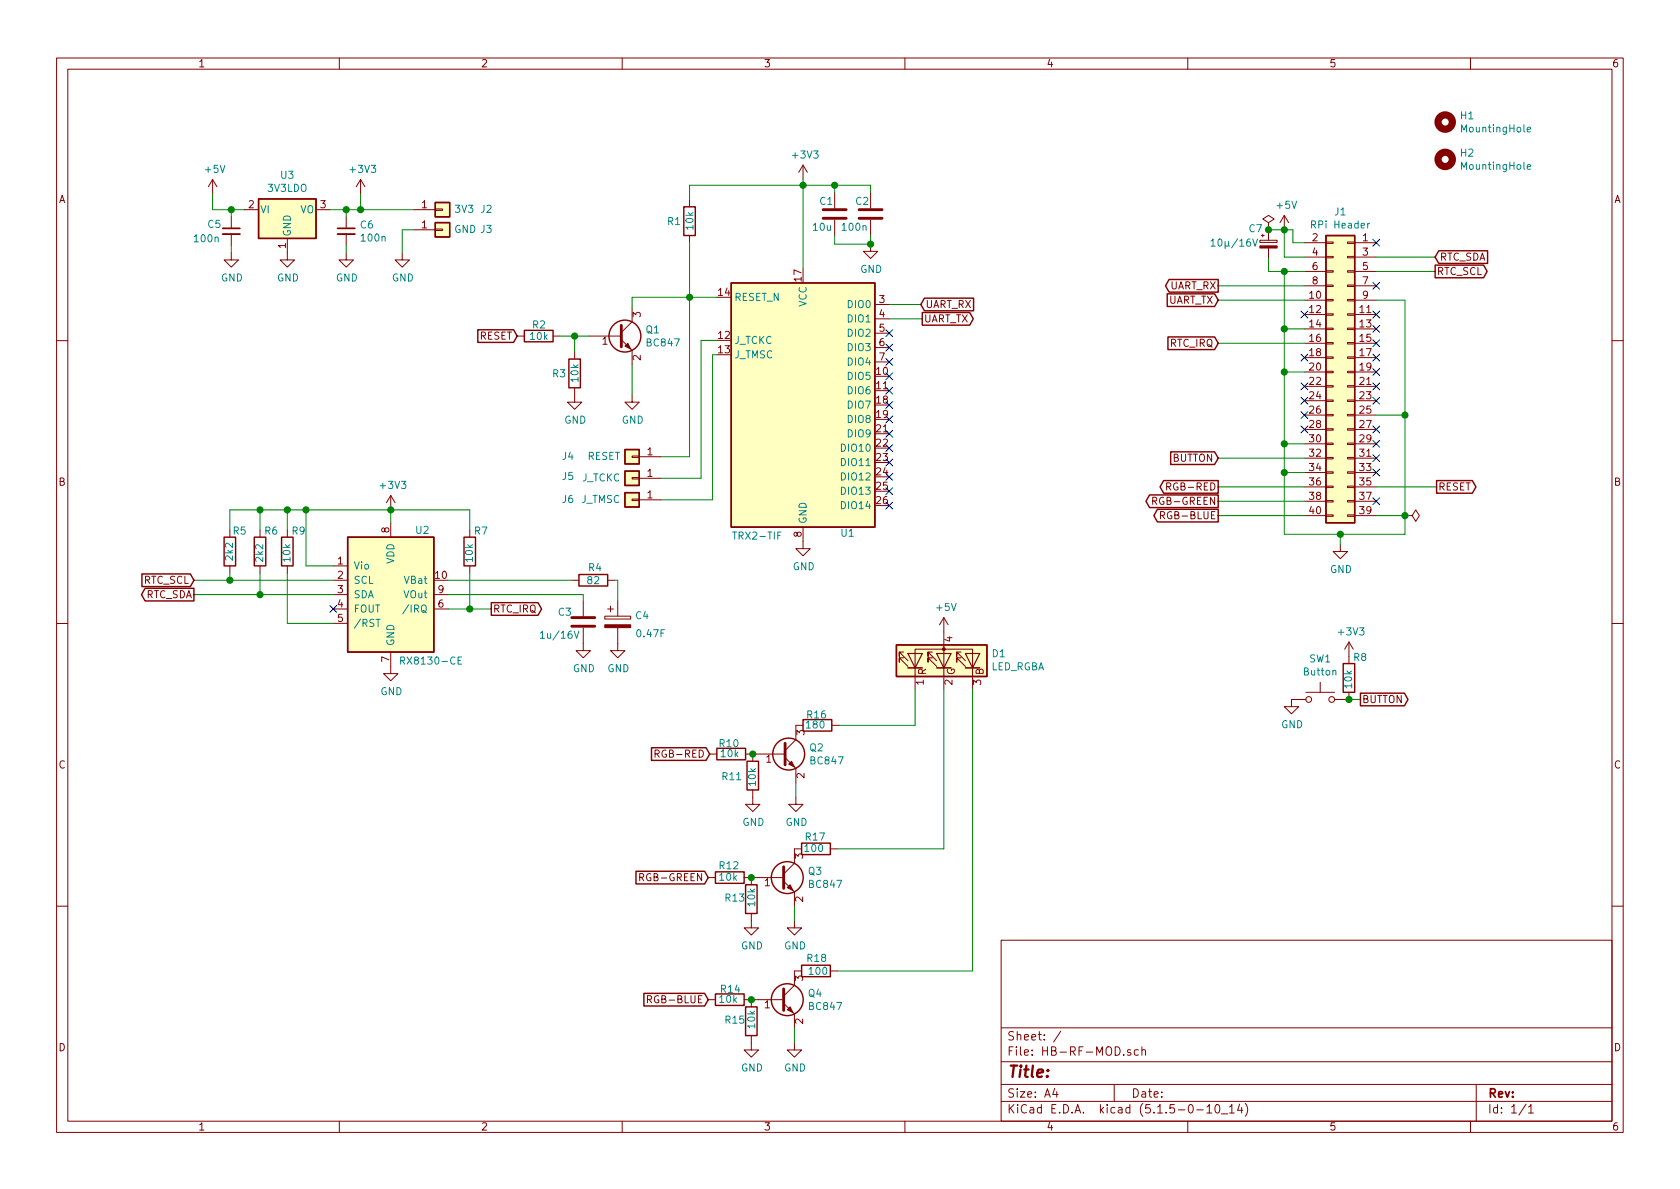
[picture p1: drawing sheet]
EESchema Schematic File Version 4
EELAYER 30 0
EELAYER END
$Descr A4 11693 8268
encoding utf-8
Sheet 1 1
Title ""
Date ""
Rev ""
Comp ""
Comment1 ""
Comment2 ""
Comment3 ""
Comment4 ""
$EndDescr
NoConn ~ 6190 2310
NoConn ~ 6190 2410
NoConn ~ 6190 2510
NoConn ~ 6190 2610
NoConn ~ 6190 2710
NoConn ~ 6190 2810
NoConn ~ 6190 2910
NoConn ~ 6190 3010
NoConn ~ 6190 3110
NoConn ~ 6190 3210
NoConn ~ 6190 3310
NoConn ~ 6190 3410
NoConn ~ 6190 3510
$Comp
L power:GND #PWR0101
U 1 1
P 5590 3760
F 0 "#PWR0101" H 5590 3510 50  0001 C CNN
F 1 "GND" H 5595 3587 50  0000 C CNN
F 2 "" H 5590 3760 50  0001 C CNN
F 3 "" H 5590 3760 50  0001 C CNN
	1    5590 3760
	1    0    0    -1  
$EndComp
$Comp
L power:+3V3 #PWR0102
U 1 1
P 5590 1240
F 0 "#PWR0102" H 5590 1090 50  0001 C CNN
F 1 "+3V3" H 5605 1413 50  0000 C CNN
F 2 "" H 5590 1240 50  0001 C CNN
F 3 "" H 5590 1240 50  0001 C CNN
	1    5590 1240
	1    0    0    -1  
$EndComp
Text GLabel 6410 2110 2    50   Input ~ 0
UART_RX
Wire Wire Line
	6190 2110 6410 2110
Text GLabel 6420 2210 2    50   Output ~ 0
UART_TX
Wire Wire Line
	6190 2210 6420 2210
$Comp
L Device:R R1
U 1 1
P 4800 1530
F 0 "R1" H 4640 1530 50  0000 L CNN
F 1 "10k" V 4800 1460 50  0000 L CNN
F 2 "Resistor_SMD:R_0805_2012Metric_Pad1.15x1.40mm_HandSolder" V 4730 1530 50  0001 C CNN
F 3 "~" H 4800 1530 50  0001 C CNN
	1    4800 1530
	1    0    0    -1  
$EndComp
$Comp
L Device:C C1
U 1 1
P 5810 1480
F 0 "C1" H 5700 1570 50  0000 L CNN
F 1 "10u" H 5650 1390 50  0000 L CNN
F 2 "Capacitor_SMD:C_0805_2012Metric_Pad1.15x1.40mm_HandSolder" H 5848 1330 50  0001 C CNN
F 3 "~" H 5810 1480 50  0001 C CNN
	1    5810 1480
	1    0    0    -1  
$EndComp
$Comp
L Device:C C2
U 1 1
P 6060 1480
F 0 "C2" H 5950 1570 50  0000 L CNN
F 1 "100n" H 5850 1390 50  0000 L CNN
F 2 "Capacitor_SMD:C_0805_2012Metric_Pad1.15x1.40mm_HandSolder" H 6098 1330 50  0001 C CNN
F 3 "~" H 6060 1480 50  0001 C CNN
	1    6060 1480
	1    0    0    -1  
$EndComp
Wire Wire Line
	5590 1240 5590 1280
Wire Wire Line
	5810 1330 5810 1280
Wire Wire Line
	5810 1280 5590 1280
Connection ~ 5590 1280
Wire Wire Line
	5590 1280 5590 1860
Wire Wire Line
	6060 1330 6060 1280
Wire Wire Line
	6060 1280 5810 1280
Connection ~ 5810 1280
Wire Wire Line
	5810 1630 5810 1690
Wire Wire Line
	5810 1690 6060 1690
Wire Wire Line
	6060 1690 6060 1630
Connection ~ 6060 1690
$Comp
L power:GND #PWR0104
U 1 1
P 6060 1690
F 0 "#PWR0104" H 6060 1440 50  0001 C CNN
F 1 "GND" H 6065 1517 50  0000 C CNN
F 2 "" H 6060 1690 50  0001 C CNN
F 3 "" H 6060 1690 50  0001 C CNN
	1    6060 1690
	1    0    0    -1  
$EndComp
$Comp
L Connector_Generic:Conn_02x20_Odd_Even J1
U 1 1
P 9380 2580
F 0 "J1" H 9430 3697 50  0000 C CNN
F 1 "RPi Header" H 9430 3606 50  0000 C CNN
F 2 "Connector_PinSocket_2.54mm:PinSocket_2x20_P2.54mm_Vertical" H 9380 2580 50  0001 C CNN
F 3 "~" H 9380 2580 50  0001 C CNN
	1    9380 2580
	-1   0    0    -1  
$EndComp
$Comp
L Device:R R4
U 1 1
P 4130 4030
F 0 "R4" V 4040 3990 50  0000 L CNN
F 1 "82" V 4130 3980 50  0000 L CNN
F 2 "Resistor_SMD:R_0805_2012Metric_Pad1.15x1.40mm_HandSolder" V 4060 4030 50  0001 C CNN
F 3 "~" H 4130 4030 50  0001 C CNN
	1    4130 4030
	0    1    1    0   
$EndComp
Wire Wire Line
	4280 4030 4300 4030
$Comp
L power:GND #PWR03
U 1 1
P 2720 4630
F 0 "#PWR03" H 2720 4380 50  0001 C CNN
F 1 "GND" H 2725 4457 50  0000 C CNN
F 2 "" H 2720 4630 50  0001 C CNN
F 3 "" H 2720 4630 50  0001 C CNN
	1    2720 4630
	1    0    0    -1  
$EndComp
Wire Wire Line
	4800 1680 4800 2060
Connection ~ 4800 2060
Wire Wire Line
	4800 2060 4990 2060
$Comp
L Transistor_BJT:BC847 Q1
U 1 1
P 4300 2330
F 0 "Q1" H 4491 2376 50  0000 L CNN
F 1 "BC847" H 4491 2285 50  0000 L CNN
F 2 "Package_TO_SOT_SMD:SOT-23" H 4500 2255 50  0001 L CIN
F 3 "http://www.infineon.com/dgdl/Infineon-BC847SERIES_BC848SERIES_BC849SERIES_BC850SERIES-DS-v01_01-en.pdf?fileId=db3a304314dca389011541d4630a1657" H 4300 2330 50  0001 L CNN
	1    4300 2330
	1    0    0    -1  
$EndComp
Wire Wire Line
	4400 2130 4400 2060
Wire Wire Line
	4400 2060 4800 2060
$Comp
L power:GND #PWR02
U 1 1
P 4400 2740
F 0 "#PWR02" H 4400 2490 50  0001 C CNN
F 1 "GND" H 4405 2567 50  0000 C CNN
F 2 "" H 4400 2740 50  0001 C CNN
F 3 "" H 4400 2740 50  0001 C CNN
	1    4400 2740
	1    0    0    -1  
$EndComp
Wire Wire Line
	4400 2530 4400 2740
$Comp
L Device:R R3
U 1 1
P 4000 2590
F 0 "R3" H 3840 2590 50  0000 L CNN
F 1 "10k" V 4000 2520 50  0000 L CNN
F 2 "Resistor_SMD:R_0805_2012Metric_Pad1.15x1.40mm_HandSolder" V 3930 2590 50  0001 C CNN
F 3 "~" H 4000 2590 50  0001 C CNN
	1    4000 2590
	1    0    0    -1  
$EndComp
$Comp
L power:GND #PWR01
U 1 1
P 4000 2740
F 0 "#PWR01" H 4000 2490 50  0001 C CNN
F 1 "GND" H 4005 2567 50  0000 C CNN
F 2 "" H 4000 2740 50  0001 C CNN
F 3 "" H 4000 2740 50  0001 C CNN
	1    4000 2740
	1    0    0    -1  
$EndComp
$Comp
L Device:R R2
U 1 1
P 3750 2330
F 0 "R2" V 3670 2280 50  0000 L CNN
F 1 "10k" V 3750 2260 50  0000 L CNN
F 2 "Resistor_SMD:R_0805_2012Metric_Pad1.15x1.40mm_HandSolder" V 3680 2330 50  0001 C CNN
F 3 "~" H 3750 2330 50  0001 C CNN
	1    3750 2330
	0    1    1    0   
$EndComp
Wire Wire Line
	3900 2330 4000 2330
Wire Wire Line
	4000 2440 4000 2330
Connection ~ 4000 2330
Wire Wire Line
	4000 2330 4100 2330
$Comp
L Mechanical:MountingHole H1
U 1 1
P 10060 840
F 0 "H1" H 10160 886 50  0000 L CNN
F 1 "MountingHole" H 10160 795 50  0000 L CNN
F 2 "MountingHole:MountingHole_2.7mm_M2.5_DIN965" H 10060 840 50  0001 C CNN
F 3 "~" H 10060 840 50  0001 C CNN
	1    10060 840 
	1    0    0    -1  
$EndComp
$Comp
L Mechanical:MountingHole H2
U 1 1
P 10060 1100
F 0 "H2" H 10160 1146 50  0000 L CNN
F 1 "MountingHole" H 10160 1055 50  0000 L CNN
F 2 "MountingHole:MountingHole_2.7mm_M2.5_DIN965" H 10060 1100 50  0001 C CNN
F 3 "~" H 10060 1100 50  0001 C CNN
	1    10060 1100
	1    0    0    -1  
$EndComp
$Comp
L Regulator_Linear:MCP1703A-3302_SOT89 U3
U 1 1
P 2000 1450
F 0 "U3" H 2000 1692 50  0000 C CNN
F 1 "3V3LDO" H 2000 1601 50  0000 C CNN
F 2 "Package_TO_SOT_SMD:SOT-89-3" H 2000 1650 50  0001 C CNN
F 3 "http://ww1.microchip.com/downloads/en/DeviceDoc/20005122B.pdf" H 2000 1400 50  0001 C CNN
	1    2000 1450
	1    0    0    -1  
$EndComp
$Comp
L power:+5V #PWR015
U 1 1
P 8940 1590
F 0 "#PWR015" H 8940 1440 50  0001 C CNN
F 1 "+5V" H 8955 1763 50  0000 C CNN
F 2 "" H 8940 1590 50  0001 C CNN
F 3 "" H 8940 1590 50  0001 C CNN
	1    8940 1590
	1    0    0    -1  
$EndComp
Wire Wire Line
	8940 1780 9080 1780
$Comp
L power:+5V #PWR06
U 1 1
P 1480 1340
F 0 "#PWR06" H 1480 1190 50  0001 C CNN
F 1 "+5V" H 1495 1513 50  0000 C CNN
F 2 "" H 1480 1340 50  0001 C CNN
F 3 "" H 1480 1340 50  0001 C CNN
	1    1480 1340
	1    0    0    -1  
$EndComp
$Comp
L power:GND #PWR08
U 1 1
P 2000 1750
F 0 "#PWR08" H 2000 1500 50  0001 C CNN
F 1 "GND" H 2005 1577 50  0000 C CNN
F 2 "" H 2000 1750 50  0001 C CNN
F 3 "" H 2000 1750 50  0001 C CNN
	1    2000 1750
	1    0    0    -1  
$EndComp
$Comp
L power:+3V3 #PWR011
U 1 1
P 2510 1340
F 0 "#PWR011" H 2510 1190 50  0001 C CNN
F 1 "+3V3" H 2525 1513 50  0000 C CNN
F 2 "" H 2510 1340 50  0001 C CNN
F 3 "" H 2510 1340 50  0001 C CNN
	1    2510 1340
	1    0    0    -1  
$EndComp
Wire Wire Line
	2300 1450 2410 1450
Wire Wire Line
	2510 1450 2510 1340
Wire Wire Line
	1480 1340 1480 1450
$Comp
L Device:C_Small C6
U 1 1
P 2410 1600
F 0 "C6" H 2502 1646 50  0000 L CNN
F 1 "100n" H 2502 1555 50  0000 L CNN
F 2 "Capacitor_SMD:C_0805_2012Metric_Pad1.15x1.40mm_HandSolder" H 2410 1600 50  0001 C CNN
F 3 "~" H 2410 1600 50  0001 C CNN
	1    2410 1600
	1    0    0    -1  
$EndComp
Connection ~ 2410 1450
Wire Wire Line
	2410 1450 2510 1450
$Comp
L Device:C_Small C5
U 1 1
P 1610 1600
F 0 "C5" H 1440 1650 50  0000 L CNN
F 1 "100n" H 1340 1550 50  0000 L CNN
F 2 "Capacitor_SMD:C_0805_2012Metric_Pad1.15x1.40mm_HandSolder" H 1610 1600 50  0001 C CNN
F 3 "~" H 1610 1600 50  0001 C CNN
	1    1610 1600
	1    0    0    -1  
$EndComp
$Comp
L power:GND #PWR010
U 1 1
P 2410 1750
F 0 "#PWR010" H 2410 1500 50  0001 C CNN
F 1 "GND" H 2415 1577 50  0000 C CNN
F 2 "" H 2410 1750 50  0001 C CNN
F 3 "" H 2410 1750 50  0001 C CNN
	1    2410 1750
	1    0    0    -1  
$EndComp
$Comp
L power:GND #PWR07
U 1 1
P 1610 1750
F 0 "#PWR07" H 1610 1500 50  0001 C CNN
F 1 "GND" H 1615 1577 50  0000 C CNN
F 2 "" H 1610 1750 50  0001 C CNN
F 3 "" H 1610 1750 50  0001 C CNN
	1    1610 1750
	1    0    0    -1  
$EndComp
Wire Wire Line
	2410 1450 2410 1500
Wire Wire Line
	1480 1450 1610 1450
Wire Wire Line
	2410 1750 2410 1700
Wire Wire Line
	1610 1750 1610 1700
Wire Wire Line
	1610 1450 1610 1500
Connection ~ 1610 1450
Wire Wire Line
	1610 1450 1700 1450
$Comp
L Device:CP_Small C7
U 1 1
P 8830 1690
F 0 "C7" H 8740 1800 50  0000 C CNN
F 1 "10µ/16V" H 8590 1700 50  0000 C CNN
F 2 "Capacitor_SMD:CP_Elec_6.3x5.9" H 8830 1690 50  0001 C CNN
F 3 "~" H 8830 1690 50  0001 C CNN
	1    8830 1690
	1    0    0    -1  
$EndComp
Wire Wire Line
	8830 1590 8940 1590
Text GLabel 8480 1980 0    50   Output ~ 0
UART_RX
Wire Wire Line
	9080 1980 8480 1980
Text GLabel 8480 2080 0    50   Input ~ 0
UART_TX
Wire Wire Line
	9080 2080 8480 2080
Wire Wire Line
	8940 1590 8940 1780
Wire Wire Line
	9080 1680 9000 1680
Wire Wire Line
	9000 1680 9000 1590
Text GLabel 1350 4130 0    50   Output ~ 0
RTC_SDA
Text GLabel 1350 4030 0    50   Input ~ 0
RTC_SCL
Wire Wire Line
	1350 4030 1600 4030
Wire Wire Line
	2320 4130 1810 4130
Text GLabel 9990 1780 2    50   Input ~ 0
RTC_SDA
Wire Wire Line
	9580 1780 9990 1780
NoConn ~ 9580 1680
Text GLabel 9990 1880 2    50   Output ~ 0
RTC_SCL
Wire Wire Line
	9990 1880 9580 1880
$Comp
L Device:R R5
U 1 1
P 1600 3830
F 0 "R5" H 1480 3690 50  0000 L CNN
F 1 "2k2" V 1600 3760 50  0000 L CNN
F 2 "Resistor_SMD:R_0805_2012Metric_Pad1.15x1.40mm_HandSolder" V 1530 3830 50  0001 C CNN
F 3 "~" H 1600 3830 50  0001 C CNN
	1    1600 3830
	-1   0    0    1   
$EndComp
$Comp
L Device:R R6
U 1 1
P 1810 3830
F 0 "R6" H 1680 3690 50  0000 L CNN
F 1 "2k2" V 1810 3770 50  0000 L CNN
F 2 "Resistor_SMD:R_0805_2012Metric_Pad1.15x1.40mm_HandSolder" V 1740 3830 50  0001 C CNN
F 3 "~" H 1810 3830 50  0001 C CNN
	1    1810 3830
	-1   0    0    1   
$EndComp
Wire Wire Line
	2320 3930 2130 3930
Wire Wire Line
	2130 3930 2130 3540
Wire Wire Line
	2130 3540 2720 3540
Wire Wire Line
	2720 3540 2720 3630
Text GLabel 10000 3380 2    50   Output ~ 0
RESET
Wire Wire Line
	9580 3380 10000 3380
Text GLabel 3600 2330 0    50   Input ~ 0
RESET
$Comp
L power:+3V3 #PWR05
U 1 1
P 2720 3540
F 0 "#PWR05" H 2720 3390 50  0001 C CNN
F 1 "+3V3" H 2735 3713 50  0000 C CNN
F 2 "" H 2720 3540 50  0001 C CNN
F 3 "" H 2720 3540 50  0001 C CNN
	1    2720 3540
	1    0    0    -1  
$EndComp
Connection ~ 2720 3540
Wire Wire Line
	1810 3680 1810 3540
Wire Wire Line
	1810 3540 2000 3540
Connection ~ 2130 3540
Wire Wire Line
	1810 3540 1600 3540
Wire Wire Line
	1600 3540 1600 3680
Connection ~ 1810 3540
Wire Wire Line
	1600 3980 1600 4030
Connection ~ 1600 4030
Wire Wire Line
	1600 4030 2320 4030
Wire Wire Line
	1810 4130 1810 3980
Connection ~ 1810 4130
Wire Wire Line
	1810 4130 1350 4130
Text GLabel 3420 4230 2    50   Output ~ 0
RTC_IRQ
Wire Wire Line
	3120 4230 3270 4230
$Comp
L Device:R R7
U 1 1
P 3270 3830
F 0 "R7" H 3140 3690 50  0000 L CNN
F 1 "10k" V 3270 3770 50  0000 L CNN
F 2 "Resistor_SMD:R_0805_2012Metric_Pad1.15x1.40mm_HandSolder" V 3200 3830 50  0001 C CNN
F 3 "~" H 3270 3830 50  0001 C CNN
	1    3270 3830
	-1   0    0    1   
$EndComp
Wire Wire Line
	3270 3980 3270 4230
Connection ~ 3270 4230
Wire Wire Line
	3270 4230 3420 4230
Wire Wire Line
	3270 3680 3270 3540
Wire Wire Line
	3270 3540 2720 3540
Text GLabel 8480 2380 0    50   Input ~ 0
RTC_IRQ
Wire Wire Line
	8480 2380 9080 2380
NoConn ~ 9580 2180
NoConn ~ 9580 2280
NoConn ~ 9080 2180
NoConn ~ 9580 1980
$Comp
L power:GND #PWR016
U 1 1
P 9330 3780
F 0 "#PWR016" H 9330 3530 50  0001 C CNN
F 1 "GND" H 9335 3607 50  0000 C CNN
F 2 "" H 9330 3780 50  0001 C CNN
F 3 "" H 9330 3780 50  0001 C CNN
	1    9330 3780
	1    0    0    -1  
$EndComp
Wire Wire Line
	9580 2080 9780 2080
Wire Wire Line
	9780 2080 9780 2880
Wire Wire Line
	9780 3710 9330 3710
Wire Wire Line
	9330 3710 9330 3780
Wire Wire Line
	9330 3710 8940 3710
Wire Wire Line
	8940 3710 8940 3280
Wire Wire Line
	8940 1880 9080 1880
Connection ~ 9330 3710
Wire Wire Line
	8940 1880 8830 1880
Wire Wire Line
	8830 1880 8830 1790
Connection ~ 8940 1880
Wire Wire Line
	9080 2280 8940 2280
Connection ~ 8940 2280
Wire Wire Line
	8940 2280 8940 1880
Wire Wire Line
	9080 2580 8940 2580
Connection ~ 8940 2580
Wire Wire Line
	8940 2580 8940 2280
Wire Wire Line
	9080 3080 8940 3080
Connection ~ 8940 3080
Wire Wire Line
	8940 3080 8940 2580
Wire Wire Line
	9080 3280 8940 3280
Connection ~ 8940 3280
Wire Wire Line
	8940 3280 8940 3080
Wire Wire Line
	9580 3580 9780 3580
Connection ~ 9780 3580
Wire Wire Line
	9780 3580 9780 3710
Wire Wire Line
	9580 2880 9780 2880
Connection ~ 9780 2880
Wire Wire Line
	9780 2880 9780 3580
NoConn ~ 9580 2380
NoConn ~ 9580 2480
NoConn ~ 9080 2480
NoConn ~ 9580 2580
NoConn ~ 9580 2680
NoConn ~ 9580 2780
NoConn ~ 9080 2780
NoConn ~ 9080 2880
NoConn ~ 9080 2980
NoConn ~ 9580 2980
NoConn ~ 9580 3080
NoConn ~ 9580 3180
NoConn ~ 9580 3280
Text GLabel 8480 3180 0    50   Input ~ 0
BUTTON
Wire Wire Line
	8480 3180 9080 3180
$Comp
L Switch:SW_Push SW1
U 1 1
P 9190 4860
F 0 "SW1" H 9190 5145 50  0000 C CNN
F 1 "Button" H 9190 5054 50  0000 C CNN
F 2 "Button_Switch_SMD:SW_SPST_PTS810" H 9190 5060 50  0001 C CNN
F 3 "~" H 9190 5060 50  0001 C CNN
	1    9190 4860
	1    0    0    -1  
$EndComp
$Comp
L power:+3V3 #PWR012
U 1 1
P 9390 4560
F 0 "#PWR012" H 9390 4410 50  0001 C CNN
F 1 "+3V3" H 9405 4733 50  0000 C CNN
F 2 "" H 9390 4560 50  0001 C CNN
F 3 "" H 9390 4560 50  0001 C CNN
	1    9390 4560
	1    0    0    -1  
$EndComp
$Comp
L Device:R R8
U 1 1
P 9390 4710
F 0 "R8" H 9260 4570 50  0000 L CNN
F 1 "10k" V 9390 4650 50  0000 L CNN
F 2 "Resistor_SMD:R_0805_2012Metric_Pad1.15x1.40mm_HandSolder" V 9320 4710 50  0001 C CNN
F 3 "~" H 9390 4710 50  0001 C CNN
	1    9390 4710
	-1   0    0    1   
$EndComp
$Comp
L power:GND #PWR09
U 1 1
P 8990 4860
F 0 "#PWR09" H 8990 4610 50  0001 C CNN
F 1 "GND" H 8995 4687 50  0000 C CNN
F 2 "" H 8990 4860 50  0001 C CNN
F 3 "" H 8990 4860 50  0001 C CNN
	1    8990 4860
	1    0    0    -1  
$EndComp
Text GLabel 9470 4860 2    50   Output ~ 0
BUTTON
Wire Wire Line
	9390 4860 9470 4860
Connection ~ 9390 4860
Wire Wire Line
	4800 1380 4800 1280
Wire Wire Line
	4800 1280 5590 1280
NoConn ~ 9580 3480
NoConn ~ 9080 2680
$Comp
L power:PWR_FLAG #FLG0101
U 1 1
P 9780 3580
F 0 "#FLG0101" H 9780 3655 50  0001 C CNN
F 1 "PWR_FLAG" V 9780 3708 50  0001 L CNN
F 2 "" H 9780 3580 50  0001 C CNN
F 3 "~" H 9780 3580 50  0001 C CNN
	1    9780 3580
	0    1    1    0   
$EndComp
$Comp
L power:PWR_FLAG #FLG0102
U 1 1
P 8830 1590
F 0 "#FLG0102" H 8830 1665 50  0001 C CNN
F 1 "PWR_FLAG" H 8830 1763 50  0001 C CNN
F 2 "" H 8830 1590 50  0001 C CNN
F 3 "~" H 8830 1590 50  0001 C CNN
	1    8830 1590
	1    0    0    -1  
$EndComp
Connection ~ 8830 1590
Wire Wire Line
	8940 1590 9000 1590
Connection ~ 8940 1590
$Comp
L power:GND #PWR04
U 1 1
P 4300 4470
F 0 "#PWR04" H 4300 4220 50  0001 C CNN
F 1 "GND" H 4305 4297 50  0000 C CNN
F 2 "" H 4300 4470 50  0001 C CNN
F 3 "" H 4300 4470 50  0001 C CNN
	1    4300 4470
	1    0    0    -1  
$EndComp
Wire Wire Line
	4300 4030 4300 4170
$Comp
L Device:CP C4
U 1 1
P 4300 4320
F 0 "C4" H 4418 4366 50  0000 L CNN
F 1 "0.47F" H 4420 4240 50  0000 L CNN
F 2 "additional:CP_Radial_D20.0mm_P5.00mm" H 4338 4170 50  0001 C CNN
F 3 "~" H 4300 4320 50  0001 C CNN
	1    4300 4320
	1    0    0    -1  
$EndComp
$Comp
L Device:C C3
U 1 1
P 4060 4320
F 0 "C3" H 3880 4390 50  0000 L CNN
F 1 "1u/16V" H 3750 4230 50  0000 L CNN
F 2 "Capacitor_SMD:C_0805_2012Metric_Pad1.15x1.40mm_HandSolder" H 4098 4170 50  0001 C CNN
F 3 "~" H 4060 4320 50  0001 C CNN
	1    4060 4320
	1    0    0    -1  
$EndComp
Wire Wire Line
	3120 4130 4060 4130
Wire Wire Line
	4060 4130 4060 4170
$Comp
L power:GND #PWR017
U 1 1
P 4060 4470
F 0 "#PWR017" H 4060 4220 50  0001 C CNN
F 1 "GND" H 4065 4297 50  0000 C CNN
F 2 "" H 4060 4470 50  0001 C CNN
F 3 "" H 4060 4470 50  0001 C CNN
	1    4060 4470
	1    0    0    -1  
$EndComp
NoConn ~ 2320 4230
$Comp
L Device:R R9
U 1 1
P 2000 3830
F 0 "R9" H 1870 3690 50  0000 L CNN
F 1 "10k" V 2000 3770 50  0000 L CNN
F 2 "Resistor_SMD:R_0805_2012Metric_Pad1.15x1.40mm_HandSolder" V 1930 3830 50  0001 C CNN
F 3 "~" H 2000 3830 50  0001 C CNN
	1    2000 3830
	-1   0    0    1   
$EndComp
Wire Wire Line
	2000 3680 2000 3540
Connection ~ 2000 3540
Wire Wire Line
	2000 3540 2130 3540
Wire Wire Line
	2000 3980 2000 4330
Wire Wire Line
	2000 4330 2320 4330
Wire Wire Line
	3980 4030 3120 4030
$Comp
L RPI-RF-MOD:RX8130-CE U2
U 1 1
P 2720 3930
F 0 "U2" H 2940 4180 50  0000 C CNN
F 1 "RX8130-CE" H 3000 3270 50  0000 C CNN
F 2 "additional:SMD-3225-10Pin_3.2x2.5mm_HandSoldering" H 2720 3830 50  0001 C CIN
F 3 "" H 2720 3930 50  0001 C CNN
	1    2720 3930
	1    0    0    -1  
$EndComp
$Comp
L RPI-RF-MOD:TRX2-TIF U1
U 1 1
P 5590 3260
F 0 "U1" H 5900 2820 50  0000 C CNN
F 1 "TRX2-TIF" H 5270 2800 50  0000 C CNN
F 2 "additional:TRX2-TIF" H 5790 2810 50  0001 C CNN
F 3 "" H 5290 3310 50  0001 C CNN
	1    5590 3260
	1    0    0    -1  
$EndComp
$Comp
L Device:R R14
U 1 1
P 5080 6950
F 0 "R14" V 5150 6870 50  0000 L CNN
F 1 "10k" V 5080 6890 50  0000 L CNN
F 2 "Resistor_SMD:R_0805_2012Metric_Pad1.15x1.40mm_HandSolder" V 5010 6950 50  0001 C CNN
F 3 "~" H 5080 6950 50  0001 C CNN
	1    5080 6950
	0    -1   -1   0   
$EndComp
$Comp
L Device:R R15
U 1 1
P 5230 7100
F 0 "R15" H 5040 7110 50  0000 L CNN
F 1 "10k" V 5230 7040 50  0000 L CNN
F 2 "Resistor_SMD:R_0805_2012Metric_Pad1.15x1.40mm_HandSolder" V 5160 7100 50  0001 C CNN
F 3 "~" H 5230 7100 50  0001 C CNN
	1    5230 7100
	1    0    0    -1  
$EndComp
$Comp
L Device:R R13
U 1 1
P 5230 6250
F 0 "R13" H 5040 6260 50  0000 L CNN
F 1 "10k" V 5230 6190 50  0000 L CNN
F 2 "Resistor_SMD:R_0805_2012Metric_Pad1.15x1.40mm_HandSolder" V 5160 6250 50  0001 C CNN
F 3 "~" H 5230 6250 50  0001 C CNN
	1    5230 6250
	1    0    0    -1  
$EndComp
$Comp
L Device:R R10
U 1 1
P 5090 5240
F 0 "R10" V 5160 5180 50  0000 L CNN
F 1 "10k" V 5090 5180 50  0000 L CNN
F 2 "Resistor_SMD:R_0805_2012Metric_Pad1.15x1.40mm_HandSolder" V 5020 5240 50  0001 C CNN
F 3 "~" H 5090 5240 50  0001 C CNN
	1    5090 5240
	0    -1   -1   0   
$EndComp
$Comp
L Device:R R11
U 1 1
P 5240 5390
F 0 "R11" H 5310 5400 50  0000 L CNN
F 1 "10k" V 5240 5330 50  0000 L CNN
F 2 "Resistor_SMD:R_0805_2012Metric_Pad1.15x1.40mm_HandSolder" V 5170 5390 50  0001 C CNN
F 3 "~" H 5240 5390 50  0001 C CNN
	1    5240 5390
	-1   0    0    1   
$EndComp
$Comp
L Device:R R18
U 1 1
P 5680 6750
F 0 "R18" V 5590 6680 50  0000 L CNN
F 1 "100" V 5680 6690 50  0000 L CNN
F 2 "Resistor_SMD:R_0805_2012Metric_Pad1.15x1.40mm_HandSolder" V 5610 6750 50  0001 C CNN
F 3 "~" H 5680 6750 50  0001 C CNN
	1    5680 6750
	0    1    1    0   
$EndComp
$Comp
L Device:R R16
U 1 1
P 5690 5040
F 0 "R16" V 5760 4970 50  0000 L CNN
F 1 "180" V 5690 4980 50  0000 L CNN
F 2 "Resistor_SMD:R_0805_2012Metric_Pad1.15x1.40mm_HandSolder" V 5620 5040 50  0001 C CNN
F 3 "~" H 5690 5040 50  0001 C CNN
	1    5690 5040
	0    -1   -1   0   
$EndComp
$Comp
L Device:R R17
U 1 1
P 5680 5900
F 0 "R17" V 5760 5830 50  0000 L CNN
F 1 "100" V 5680 5840 50  0000 L CNN
F 2 "Resistor_SMD:R_0805_2012Metric_Pad1.15x1.40mm_HandSolder" V 5610 5900 50  0001 C CNN
F 3 "~" H 5680 5900 50  0001 C CNN
	1    5680 5900
	0    -1   -1   0   
$EndComp
$Comp
L Transistor_BJT:BC847 Q2
U 1 1
P 5440 5240
F 0 "Q2" H 5631 5286 50  0000 L CNN
F 1 "BC847" H 5631 5195 50  0000 L CNN
F 2 "Package_TO_SOT_SMD:SOT-23" H 5640 5165 50  0001 L CIN
F 3 "http://www.infineon.com/dgdl/Infineon-BC847SERIES_BC848SERIES_BC849SERIES_BC850SERIES-DS-v01_01-en.pdf?fileId=db3a304314dca389011541d4630a1657" H 5440 5240 50  0001 L CNN
	1    5440 5240
	1    0    0    -1  
$EndComp
$Comp
L Transistor_BJT:BC847 Q4
U 1 1
P 5430 6950
F 0 "Q4" H 5621 6996 50  0000 L CNN
F 1 "BC847" H 5621 6905 50  0000 L CNN
F 2 "Package_TO_SOT_SMD:SOT-23" H 5630 6875 50  0001 L CIN
F 3 "http://www.infineon.com/dgdl/Infineon-BC847SERIES_BC848SERIES_BC849SERIES_BC850SERIES-DS-v01_01-en.pdf?fileId=db3a304314dca389011541d4630a1657" H 5430 6950 50  0001 L CNN
	1    5430 6950
	1    0    0    -1  
$EndComp
$Comp
L Transistor_BJT:BC847 Q3
U 1 1
P 5430 6100
F 0 "Q3" H 5621 6146 50  0000 L CNN
F 1 "BC847" H 5621 6055 50  0000 L CNN
F 2 "Package_TO_SOT_SMD:SOT-23" H 5630 6025 50  0001 L CIN
F 3 "http://www.infineon.com/dgdl/Infineon-BC847SERIES_BC848SERIES_BC849SERIES_BC850SERIES-DS-v01_01-en.pdf?fileId=db3a304314dca389011541d4630a1657" H 5430 6100 50  0001 L CNN
	1    5430 6100
	1    0    0    -1  
$EndComp
Text GLabel 8480 3380 0    50   Output ~ 0
RGB-RED
Text GLabel 8480 3480 0    50   Output ~ 0
RGB-GREEN
Text GLabel 8480 3580 0    50   Output ~ 0
RGB-BLUE
Wire Wire Line
	8480 3380 9080 3380
Wire Wire Line
	8480 3480 9080 3480
Wire Wire Line
	8480 3580 9080 3580
Text GLabel 4940 5240 0    50   Input ~ 0
RGB-RED
Text GLabel 4930 6100 0    50   Input ~ 0
RGB-GREEN
Text GLabel 4930 6950 0    50   Input ~ 0
RGB-BLUE
$Comp
L power:GND #PWR019
U 1 1
P 5530 7250
F 0 "#PWR019" H 5530 7000 50  0001 C CNN
F 1 "GND" H 5535 7077 50  0000 C CNN
F 2 "" H 5530 7250 50  0001 C CNN
F 3 "" H 5530 7250 50  0001 C CNN
	1    5530 7250
	1    0    0    -1  
$EndComp
$Comp
L power:GND #PWR018
U 1 1
P 5230 7250
F 0 "#PWR018" H 5230 7000 50  0001 C CNN
F 1 "GND" H 5235 7077 50  0000 C CNN
F 2 "" H 5230 7250 50  0001 C CNN
F 3 "" H 5230 7250 50  0001 C CNN
	1    5230 7250
	1    0    0    -1  
$EndComp
$Comp
L power:GND #PWR013
U 1 1
P 5240 5540
F 0 "#PWR013" H 5240 5290 50  0001 C CNN
F 1 "GND" H 5245 5367 50  0000 C CNN
F 2 "" H 5240 5540 50  0001 C CNN
F 3 "" H 5240 5540 50  0001 C CNN
	1    5240 5540
	1    0    0    -1  
$EndComp
$Comp
L Device:R R12
U 1 1
P 5080 6100
F 0 "R12" V 5160 6030 50  0000 L CNN
F 1 "10k" V 5080 6040 50  0000 L CNN
F 2 "Resistor_SMD:R_0805_2012Metric_Pad1.15x1.40mm_HandSolder" V 5010 6100 50  0001 C CNN
F 3 "~" H 5080 6100 50  0001 C CNN
	1    5080 6100
	0    -1   -1   0   
$EndComp
Connection ~ 5240 5240
$Comp
L power:GND #PWR014
U 1 1
P 5540 5540
F 0 "#PWR014" H 5540 5290 50  0001 C CNN
F 1 "GND" H 5545 5367 50  0000 C CNN
F 2 "" H 5540 5540 50  0001 C CNN
F 3 "" H 5540 5540 50  0001 C CNN
	1    5540 5540
	1    0    0    -1  
$EndComp
Wire Wire Line
	5540 5440 5540 5540
Connection ~ 5230 6100
Connection ~ 5230 6950
Wire Wire Line
	5530 7150 5530 7250
$Comp
L power:GND #PWR020
U 1 1
P 5230 6400
F 0 "#PWR020" H 5230 6150 50  0001 C CNN
F 1 "GND" H 5235 6227 50  0000 C CNN
F 2 "" H 5230 6400 50  0001 C CNN
F 3 "" H 5230 6400 50  0001 C CNN
	1    5230 6400
	1    0    0    -1  
$EndComp
$Comp
L power:GND #PWR021
U 1 1
P 5530 6400
F 0 "#PWR021" H 5530 6150 50  0001 C CNN
F 1 "GND" H 5535 6227 50  0000 C CNN
F 2 "" H 5530 6400 50  0001 C CNN
F 3 "" H 5530 6400 50  0001 C CNN
	1    5530 6400
	1    0    0    -1  
$EndComp
Wire Wire Line
	5530 6300 5530 6400
Wire Wire Line
	5830 6750 6770 6750
Wire Wire Line
	5830 5900 6570 5900
Wire Wire Line
	6770 6750 6770 4790
Wire Wire Line
	6570 5900 6570 4790
Wire Wire Line
	5840 5040 6370 5040
$Comp
L Device:LED_RGBA D1
U 1 1
P 6570 4590
F 0 "D1" V 6616 4260 50  0000 R CNN
F 1 "LED_RGBA" V 6525 4260 50  0000 R CNN
F 2 "LED_THT:LED_D5.0mm-4_RGB_Wide_Pins" H 6570 4540 50  0001 C CNN
F 3 "~" H 6570 4540 50  0001 C CNN
	1    6570 4590
	0    -1   -1   0   
$EndComp
Wire Wire Line
	6370 5040 6370 4790
$Comp
L power:+5V #PWR022
U 1 1
P 6570 4390
F 0 "#PWR022" H 6570 4240 50  0001 C CNN
F 1 "+5V" H 6585 4563 50  0000 C CNN
F 2 "" H 6570 4390 50  0001 C CNN
F 3 "" H 6570 4390 50  0001 C CNN
	1    6570 4390
	1    0    0    -1  
$EndComp
$Comp
L Connector_Generic:Conn_01x01 J5
U 1 1
P 4400 3320
F 0 "J5" H 4800 3310 50  0000 L CNN
F 1 "J_TCKC" H 4480 3320 50  0000 L CNN
F 2 "TestPoint:TestPoint_Pad_D1.5mm" H 4400 3320 50  0001 C CNN
F 3 "~" H 4400 3320 50  0001 C CNN
	1    4400 3320
	-1   0    0    1   
$EndComp
$Comp
L Connector_Generic:Conn_01x01 J6
U 1 1
P 4400 3470
F 0 "J6" H 4800 3470 50  0000 L CNN
F 1 "J_TMSC" H 4480 3470 50  0000 L CNN
F 2 "TestPoint:TestPoint_Pad_D1.5mm" H 4400 3470 50  0001 C CNN
F 3 "~" H 4400 3470 50  0001 C CNN
	1    4400 3470
	-1   0    0    1   
$EndComp
$Comp
L Connector_Generic:Conn_01x01 J4
U 1 1
P 4400 3170
F 0 "J4" H 4800 3170 50  0000 L CNN
F 1 "RESET" H 4480 3170 50  0000 L CNN
F 2 "TestPoint:TestPoint_Pad_D1.5mm" H 4400 3170 50  0001 C CNN
F 3 "~" H 4400 3170 50  0001 C CNN
	1    4400 3170
	-1   0    0    1   
$EndComp
$Comp
L Connector_Generic:Conn_01x01 J2
U 1 1
P 3080 1450
F 0 "J2" H 3340 1450 50  0000 L CNN
F 1 "3V3" H 3160 1450 50  0000 L CNN
F 2 "TestPoint:TestPoint_Pad_D1.5mm" H 3080 1450 50  0001 C CNN
F 3 "~" H 3080 1450 50  0001 C CNN
	1    3080 1450
	1    0    0    1   
$EndComp
$Comp
L Connector_Generic:Conn_01x01 J3
U 1 1
P 3080 1590
F 0 "J3" H 3340 1590 50  0000 L CNN
F 1 "GND" H 3160 1590 50  0000 L CNN
F 2 "TestPoint:TestPoint_Pad_D1.5mm" H 3080 1590 50  0001 C CNN
F 3 "~" H 3080 1590 50  0001 C CNN
	1    3080 1590
	1    0    0    1   
$EndComp
Wire Wire Line
	2510 1450 2880 1450
Connection ~ 2510 1450
$Comp
L power:GND #PWR023
U 1 1
P 2800 1750
F 0 "#PWR023" H 2800 1500 50  0001 C CNN
F 1 "GND" H 2805 1577 50  0000 C CNN
F 2 "" H 2800 1750 50  0001 C CNN
F 3 "" H 2800 1750 50  0001 C CNN
	1    2800 1750
	1    0    0    -1  
$EndComp
Wire Wire Line
	2880 1590 2800 1590
Wire Wire Line
	2800 1590 2800 1750
Wire Wire Line
	4600 3170 4800 3170
Wire Wire Line
	4800 3170 4800 2060
Wire Wire Line
	4600 3320 4880 3320
Wire Wire Line
	4880 3320 4880 2360
Wire Wire Line
	4880 2360 4990 2360
Wire Wire Line
	4990 2460 4960 2460
Wire Wire Line
	4960 2460 4960 3470
Wire Wire Line
	4960 3470 4600 3470
$EndSCHEMATC
